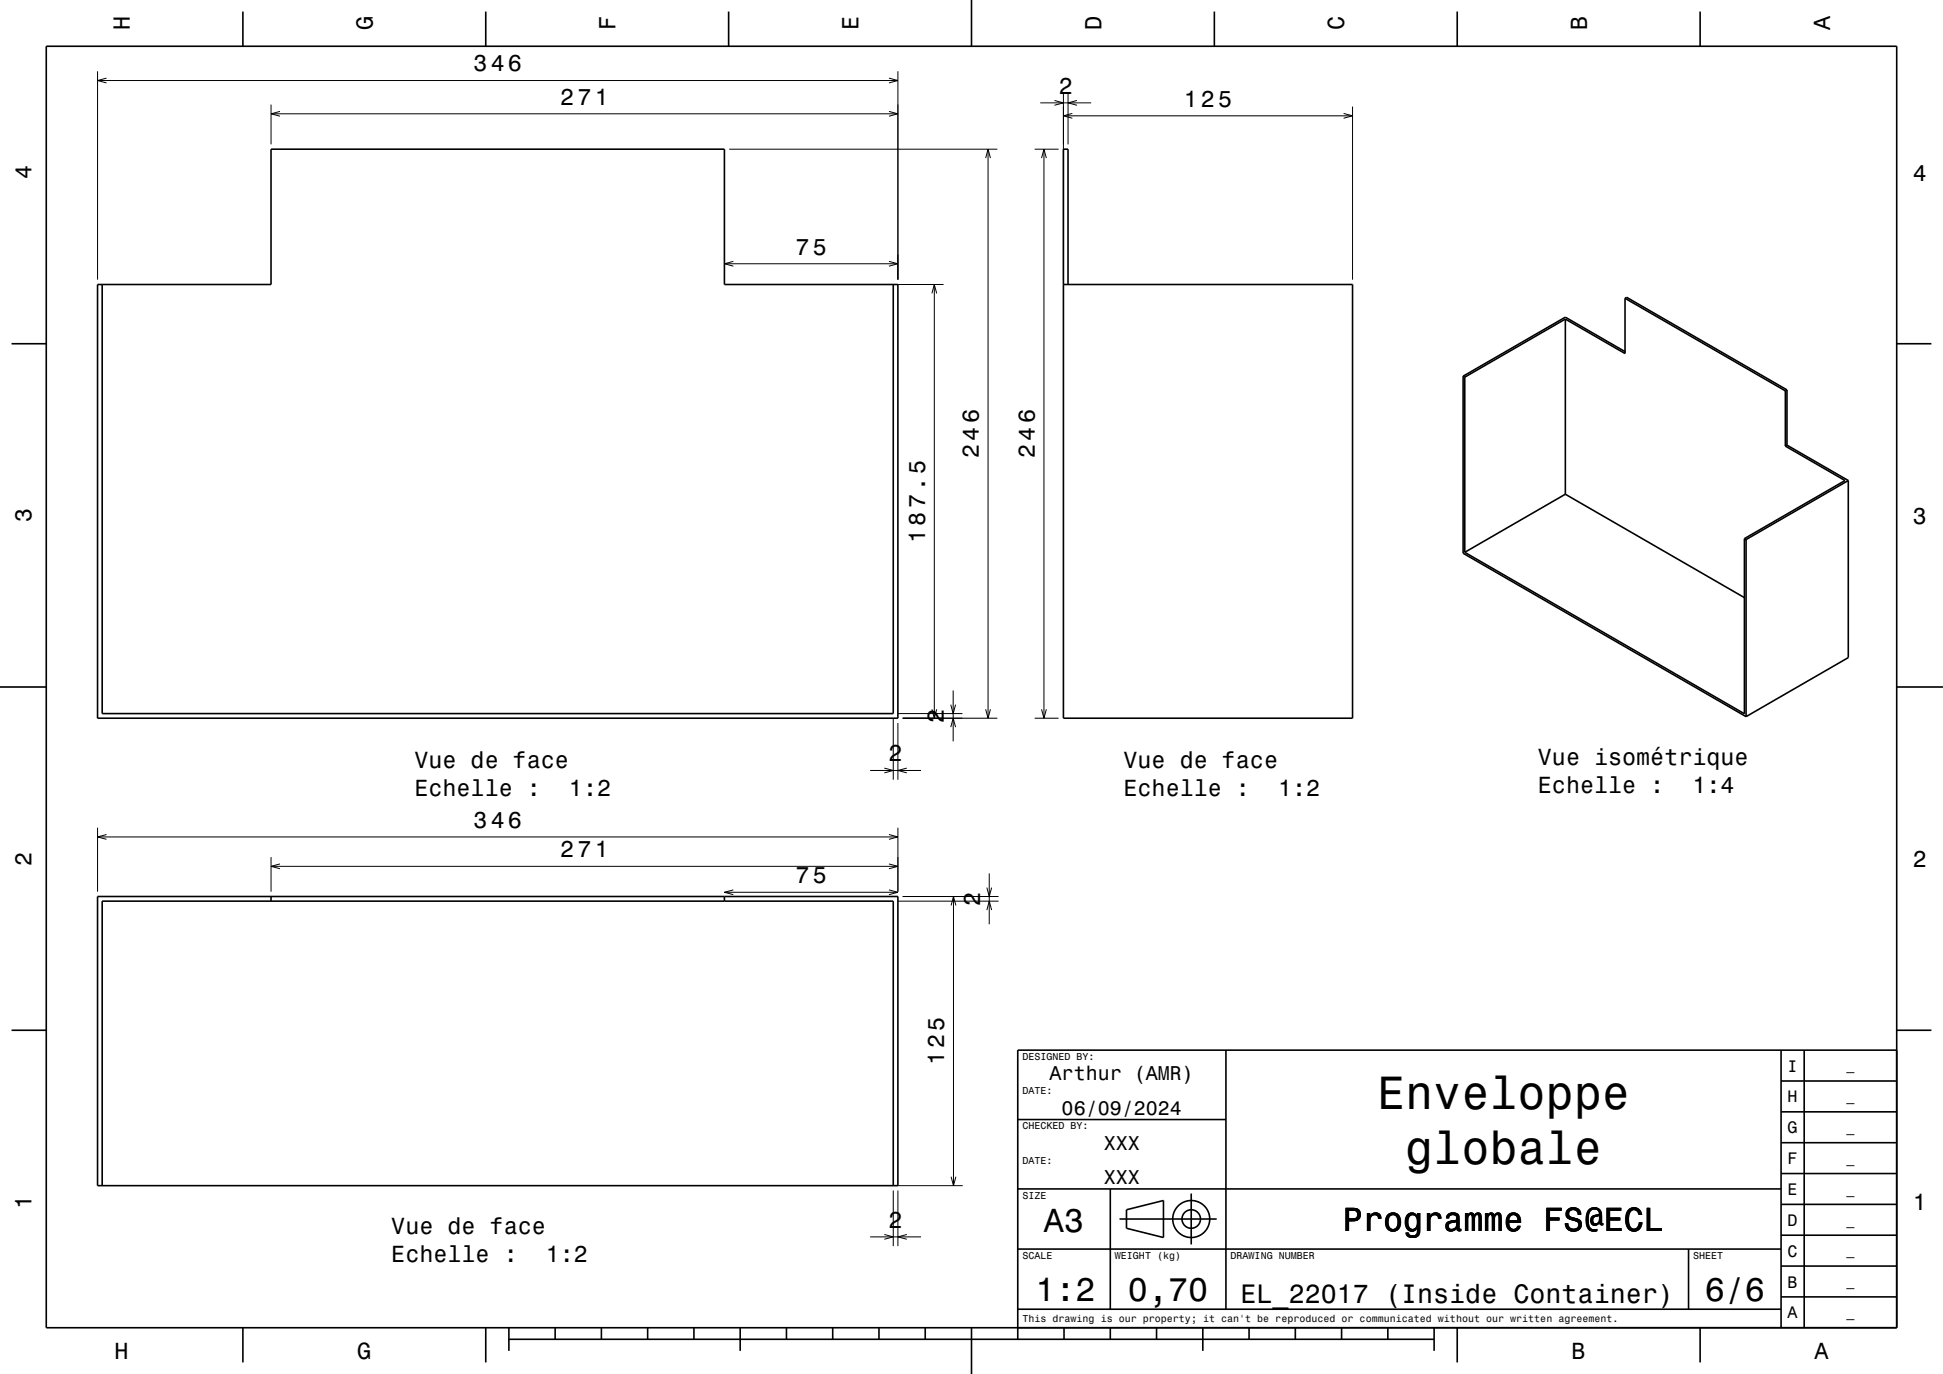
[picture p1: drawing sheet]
<svg xmlns="http://www.w3.org/2000/svg" width="420mm" height="297mm" viewBox="0 0 420 297" stroke-linecap="round" stroke-linejoin="round" font-family="sans-serif">
<g fill="none" stroke="#000" stroke-width=".22">
<path d="M21.1 15.4v45.1M21.1 17.4h173M23 16.9l-1.9 .5 1.9 .5M192.2 16.9l1.9 .5-1.9 .5M194.1 15.4v45.1M58.6 22.6v8.6M58.6 24.6h135.5M60.5 24.1l-1.9 .5 1.9 .5M157.6 32.2h58M192.2 24.1l1.9 .5-1.9 .5M213.1 34.2l.5-2 .5 2M213.6 32.2v123"/>
<path d="M223.7 32.2h5.1M224.9 22.2h11M225.1 34.2l.6-2 .5 2M225.7 32.2v123M227.9 21.7l2 .5-2 .6M229.9 20.2v40.3M229.9 25h62.5M230.9 20.2v11M231.8 24.5l-1.9 .5 1.9 .6M232.8 21.7l-1.9 .5 1.9 .6M290.4 24.5l2 .5-2 .6M292.4 23v37.5"/>
<path d="M156.6 57h37.5M158.5 56.5l-1.9 .5 1.9 .5M192.2 56.5l1.9 .5-1.9 .5M194.1 61.5h9.9M201.4 63.4l.6-1.9 .5 1.9M202 61.5v93.7M193.1 155.3v13.2M194.1 156.3v12.2M194.1 154.2h13.9M195.1 155.2h20.5M201.4 153.3l.6 1.9 .5-1.9M205.5 152.3l.5 1.9 .6-1.9"/>
<path d="M205.5 157.2l.5-2 .6 2M206 149.2v11M213.1 153.3l.5 1.9 .5-1.9M223.7 155.2h5.1M225.1 153.3l.6 1.9 .5-1.9M21.1 178.9v13.8M188.1 166.5h11M191.2 166l1.9 .5-1.9 .6M194.1 178.9v13.8M196 166l-1.9 .5 1.9 .6M21.1 180.9h173M23 180.4l-1.9 .5 1.9 .5"/>
<path d="M58.6 185.3v7.4M58.6 187.3h135.5M60.5 186.7l-1.9 .6 1.9 .5M156.6 192.9h37.5M158.5 192.4l-1.9 .5 1.9 .5M192.2 180.4l1.9 .5-1.9 .5M192.2 192.4l1.9 .5-1.9 .5M192.2 186.7l1.9 .6-1.9 .5M194.1 194.8h21.7M195.1 193.8h20.7M205.6 195.7l.5-1.9 .5 1.9M206.1 193.8v62.5"/>
<path d="M213.3 191.9l.5 1.9 .6-1.9M213.3 196.7l.5-1.9 .6 1.9M213.8 188.8v11M193.1 257.3v12.1M194.1 257.3v12.1M194.1 256.3h14M205.6 254.4l.5 1.9 .5-1.9M188.1 267.4h11M191.2 266.8l1.9 .6-1.9 .5M196 266.8l-1.9 .6 1.9 .5"/>
</g>
<g fill="none" stroke="#000" stroke-width=".35">
<path d="M10 10h400v277h-400zM52.5 2.5v7.5M105 2.5v7.5M157.5 2.5v7.5M210 0v10M262.5 2.5v7.5M315 2.5v7.5M367.5 2.5v7.5M2.5 74.3h7.5M21.1 61.5h37.5v-29.3h98v29.3h37.5v93.7h-173zM22.1 61.5v92.7h171v-92.7M229.9 61.5h62.5v93.7h-62.5v-123h1v29.3"/>
<path d="M338.4 69v37.8M338.4 69l-21.8 12.5M351.3 64.5v11.9l-12.9-7.4M351.3 64.5l34.6 20M351.3 76l-12.9-7.4-22.1 12.7M351.3 64.5l.3-.2 34.7 20M410 74.3h7.5M316.3 81.3l.3 .2M316.3 81.3v38.3l61.1 35.3M316.6 81.5v37.9M385.9 96.4l12.9 7.5-21.7 12.5M385.9 84.5v11.9"/>
<path d="M386.3 84.3v11.9M386.3 96.2l13.2 7.7M386.3 84.3l-.4 .2M386.3 96.2l-.4 .2M338.4 106.8l-21.8 12.6M338.4 106.8l38.7 22.4M377.1 116.4v37.9l-60.5-34.9M377.1 116.4l.3 .2M377.4 116.6v38.3M399.5 103.9v38.2l-22.1 12.8M399.5 103.9l-22.1 12.7M0 148.5h10"/>
<path d="M410 148.5h10M21.1 193.8h173v62.5h-173zM58.6 193.8v1M156.6 193.8v1M2.5 222.7h7.5M265 227v56M385 233.7h25M385 227v60M390 227v60M410 222.7h7.5M410 227h-190v62.5M22.1 256.3v-61.5h171v61.5"/>
<path d="M220 257h165M220 242h45M240 257v26M257.5 258v11M385 253.7h25M385 247h25M385 240.3h25M220 270h165M242 263.5h21M243.5 261.5l8-2v8l-8-2zM365 270v13M385 273.7h25"/>
<path d="M385 267h25M385 260.3h25M52.5 287v7.5M105 287v7.5M110 289.5h200M110 287v5M120 287v2.5M130 287v2.5M140 287v2.5M150 287v2.5M160 287v5M170 287v2.5"/>
<path d="M180 287v2.5M190 287v2.5M200 287v2.5M210 287v10M220 283h165M230 287v2.5M240 287v2.5M250 287v2.5M260 287v5M270 287v2.5M280 287v2.5M290 287v2.5"/>
<path d="M300 287v2.5M310 287v5M315 287v7.5M367.5 287v7.5M385 280.3h25"/>
<circle cx="257.5" cy="263.5" r="2"/>
<circle cx="257.5" cy="263.5" r="4"/>
</g>
<g font-size="10.1">
<text x="297.7" y="239.6">Enveloppe</text>
<text x="303.7" y="251.7">globale</text>
</g>
<g font-size="7.2">
<text x="225.7" y="266.3">A3</text>
<text x="290.3" y="266.1">Programme FS@ECL</text>
<text x="223.8" y="281.3">1:2</text>
<text x="243.8" y="281.3">0,70</text>
<text x="368.5" y="281.3">6/6</text>
</g>
<text font-size="5.8" x="268.2" y="281.6">EL_22017 (Inside Container)</text>
<g font-size="5">
<text x="28.1" y="6.5" transform="rotate(-90 28.1 6.5)">H</text>
<text x="80.6" y="6.5" transform="rotate(-90 80.6 6.5)">G</text>
<text x="133.1" y="6.5" transform="rotate(-90 133.1 6.5)">F</text>
<text x="185.6" y="6.5" transform="rotate(-90 185.6 6.5)">E</text>
<text x="238.1" y="6.5" transform="rotate(-90 238.1 6.5)">D</text>
<text x="290.6" y="6.5" transform="rotate(-90 290.6 6.5)">C</text>
<text x="343.1" y="6.5" transform="rotate(-90 343.1 6.5)">B</text>
<text x="395.6" y="6.5" transform="rotate(-90 395.6 6.5)">A</text>
<text x="102.3" y="15.4">346</text>
<text x="121.1" y="22.6">271</text>
<text x="228.9" y="20.2">2</text>
<text x="255.9" y="23">125</text>
<text x="6.8" y="38.7" transform="rotate(-90 6.8 38.7)">4</text>
<text x="413.5" y="39">4</text>
<text x="172" y="55">75</text>
<text x="211.6" y="99" transform="rotate(-90 211.6 99)">246</text>
<text x="223.7" y="99" transform="rotate(-90 223.7 99)">246</text>
<text x="6.8" y="112.9" transform="rotate(-90 6.8 112.9)">3</text>
<text x="413.5" y="113.2">3</text>
<text x="200" y="117.4" transform="rotate(-90 200 117.4)">187.5</text>
<text x="204" y="156.3" transform="rotate(-90 204 156.3)">2</text>
<text x="89.6" y="166.1">Vue de face</text>
<text x="192.1" y="164.5">2</text>
<text x="242.9" y="166.1">Vue de face</text>
<text x="332.4" y="165.4">Vue isométrique</text>
<text x="89.6" y="172.1">Echelle :</text>
<text x="123" y="172.1">1:2</text>
<text x="242.9" y="172.1">Echelle :</text>
<text x="276.3" y="172.1">1:2</text>
<text x="332.4" y="171.4">Echelle :</text>
<text x="365.8" y="171.4">1:4</text>
<text x="102.3" y="178.9">346</text>
<text x="121.1" y="185.3">271</text>
<text x="6.8" y="187.1" transform="rotate(-90 6.8 187.1)">2</text>
<text x="172" y="190.9">75</text>
<text x="413.5" y="187.4">2</text>
<text x="211.8" y="195.8" transform="rotate(-90 211.8 195.8)">2</text>
<text x="204.1" y="230.3" transform="rotate(-90 204.1 230.3)">125</text>
<text x="6.8" y="261.3" transform="rotate(-90 6.8 261.3)">1</text>
<text x="413.5" y="261.6">1</text>
<text x="84.6" y="266.6">Vue de face</text>
<text x="192.1" y="265.4">2</text>
<text x="84.6" y="272.7">Echelle :</text>
<text x="118" y="272.7">1:2</text>
<text x="24.7" y="293.8">H</text>
<text x="77.2" y="293.8">G</text>
<text x="339.7" y="293.8">B</text>
<text x="392.2" y="293.8">A</text>
</g>
<g font-size="4.3">
<text x="226.9" y="233.5">Arthur (AMR)</text>
<text x="229.5" y="241">06/09/2024</text>
<text x="238.6" y="248.5">XXX</text>
<text x="238.6" y="256">XXX</text>
</g>
<g font-size="3.6">
<text x="386.4" y="231.6">I</text>
<text x="386.4" y="238.3">H</text>
<text x="386.4" y="245">G</text>
<text x="386.4" y="251.6">F</text>
<text x="386.4" y="258.3">E</text>
<text x="386.4" y="265">D</text>
<text x="386.4" y="271.6">C</text>
<text x="386.4" y="278.3">B</text>
<text x="386.4" y="285">A</text>
</g>
<g font-size="2.9">
<text x="399.1" y="231.4">_</text>
<text x="399.1" y="238">_</text>
<text x="399.1" y="244.7">_</text>
<text x="399.1" y="251.4">_</text>
<text x="399.1" y="258">_</text>
<text x="399.1" y="264.7">_</text>
<text x="399.1" y="271.4">_</text>
<text x="399.1" y="278">_</text>
<text x="399.1" y="284.7">_</text>
</g>
<g font-size="2.2">
<text x="221" y="229.1">DESIGNED BY:</text>
<text x="221" y="236.6">DATE:</text>
<text x="221" y="244.1">CHECKED BY:</text>
<text x="221" y="251.6">DATE:</text>
<text x="221" y="259.1">SIZE</text>
<text x="221" y="272.1">SCALE</text>
<text x="241" y="272.1">WEIGHT (kg)</text>
<text x="266" y="272.1">DRAWING NUMBER</text>
<text x="366" y="272.1">SHEET</text>
<text x="221" y="285.8">This drawing is our property; it can't be reproduced or communicated without our written agreement.</text>
</g>
</svg>
